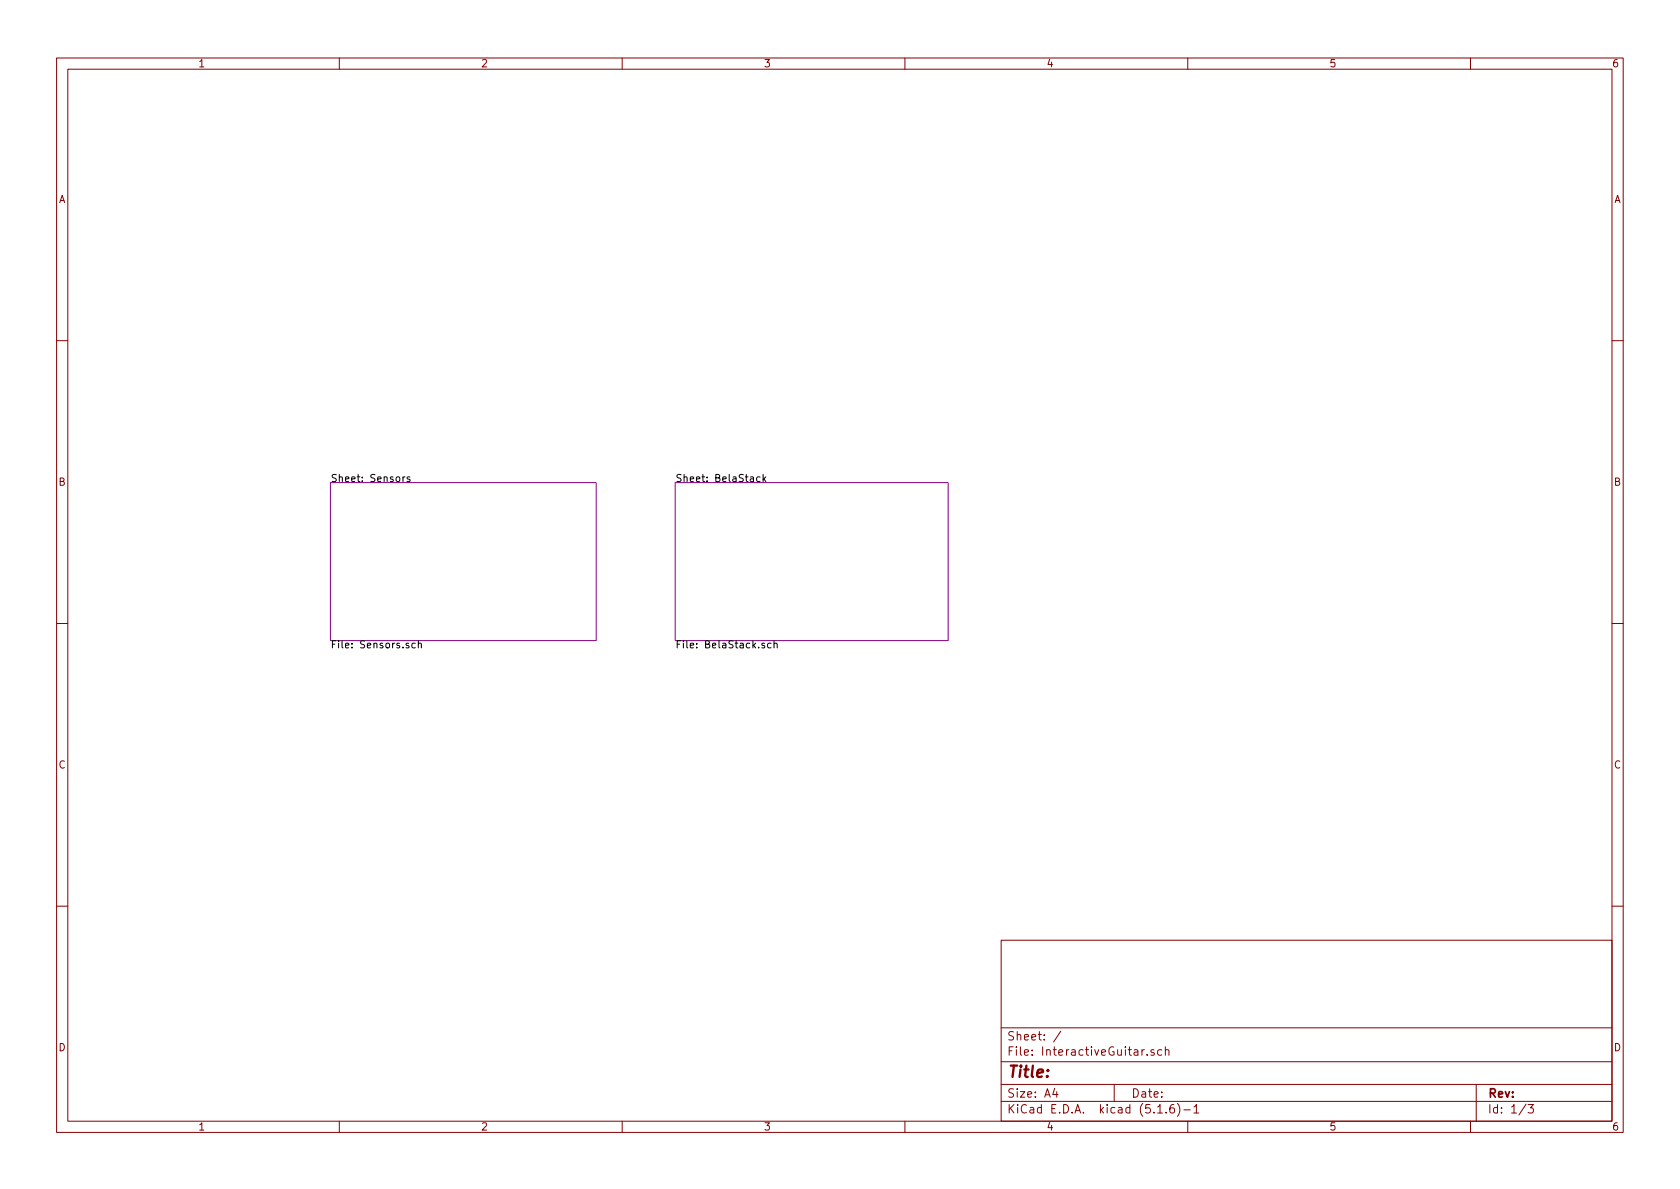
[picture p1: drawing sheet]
<svg xmlns="http://www.w3.org/2000/svg" width="297mm" height="210mm" viewBox="0 0 297 210" stroke-linecap="round" stroke-linejoin="round" font-family="sans-serif">
<g fill="none" stroke="#840000" stroke-width=".18">
<path d="M10 10.3h277v189.9h-277zM12 12.2h273v186.1h-273zM60 10.3v1.9M110 10.3v1.9M160 10.3v1.9M210 10.3v1.9M260 10.3v1.9M10 60.2h2M285 60.2h2M10 110.3h2M285 110.3h2M10 160.2h2"/>
<path d="M177 166.3h108v32h-108zM285 160.2h2M60 198.3v1.9M110 198.3v1.9M160 198.3v1.9M177 194.8h108M177 191.8h108M177 187.8h108M177 181.8h108M186.5 192.5l-.4 1h1M186.8 193v1M187.6 182.3l-1.3 2"/>
<path d="M197 191.8v3M202.3 185.6l-.4 .3M202.8 186.5v.1M204 185.7l-.3-.1-.2 .2 .1 .2 .4 .2v.3h-.5M204.7 196.8h.8M205.4 185.7l-.4-.1-.3 .3v.6l.3 .1 .4-.1M206 185.7l.2-.1 .4 .1 .1 .9M206 185.1v1.5M206.2 196.7v.1M207.5 195.3a.59 .59 0 0 0-.7 .7v.5l.2 .2 .4 .1 .2-.1 .1-.5-.2-.2-.4-.1-.3 .3M208.2 195.1a1.71 1.71 0 0 1 0 2.3M209.3 196.3h1.2"/>
<path d="M210 198.3v1.9M211.1 195.8l.4-.5v1.5M211.1 196.8h.9M260 198.3v1.9M261 191.8v6.5M269.8 195.2l-1.2 2M270.2 195.3h.9l-.5 .6 .4 .1v.7l-.2 .1-.6-.1"/>
</g>
<path d="M58.4 85.3h47v28h-47zM119.4 85.3h48.2v28h-48.2z" fill="none" stroke="#840084" stroke-width=".18"/>
<g fill="none" stroke="#000" stroke-width=".18">
<path d="M71.2 84.3v.9M71.6 84.3l-.4 .3M72.5 84.4l-.3-.1-.2 .2v.2l.5 .1v.3h-.5M134.4 84.4l-.4-.1-.2 .3 .1 .5h.5M134.9 83.9v1.3M135.1 84.7l.3 .5M135.4 84.3l-.5 .5M73.4 113.8l-.3-.1-.3 .3 .1 .5h.5M74 113.9l.1-.2 .3 .1 .1 .8M74 113.3v1.3M135.2 113.8l-.3-.1-.2 .2v.2l.5 .1v.3h-.5M136.3 113.8l-.3-.1-.3 .3 .1 .5h.5"/>
<path d="M136.9 113.9l.1-.2 .3 .1 .1 .8M136.9 113.3v1.3"/>
</g>
<text font-size="2.8" fill="#840000" x="178" y="190.5">Title:</text>
<g font-size="2.1" fill="#840000">
<text x="178" y="184">Sheet: /</text>
<text x="178" y="186.7">File: InteractiveGuitar.sch</text>
<text x="178" y="196.9">KiCad E.D.A. kicad (5.1.6)-1</text>
<text x="178" y="194.1">Size: A4</text>
<text x="200" y="194.1">Date:</text>
<text x="263" y="194.1">Rev:</text>
<text x="263" y="196.9">Id: 1/3</text>
</g>
<g font-size="1.8" fill="#840000">
<text x="35" y="11.9">1</text>
<text x="85" y="11.9">2</text>
<text x="135" y="11.9">3</text>
<text x="185" y="11.9">4</text>
<text x="235" y="11.9">5</text>
<text x="285" y="11.9">6</text>
<text x="10.4" y="35.9">A</text>
<text x="285.4" y="35.9">A</text>
<text x="10.4" y="85.9">B</text>
<text x="285.4" y="85.9">B</text>
<text x="10.4" y="135.9">C</text>
<text x="285.4" y="135.9">C</text>
<text x="10.4" y="185.9">D</text>
<text x="285.4" y="185.9">D</text>
<text x="35" y="199.9">1</text>
<text x="85" y="199.9">2</text>
<text x="135" y="199.9">3</text>
<text x="185" y="199.9">4</text>
<text x="235" y="199.9">5</text>
<text x="285" y="199.9">6</text>
</g>
<g font-size="1.8">
<text x="58.4" y="85.2">Sheet: Sensors</text>
<text x="119.4" y="85.2">Sheet: BelaStack</text>
<text x="58.4" y="114.6">File: Sensors.sch</text>
<text x="119.4" y="114.6">File: BelaStack.sch</text>
</g>
</svg>
